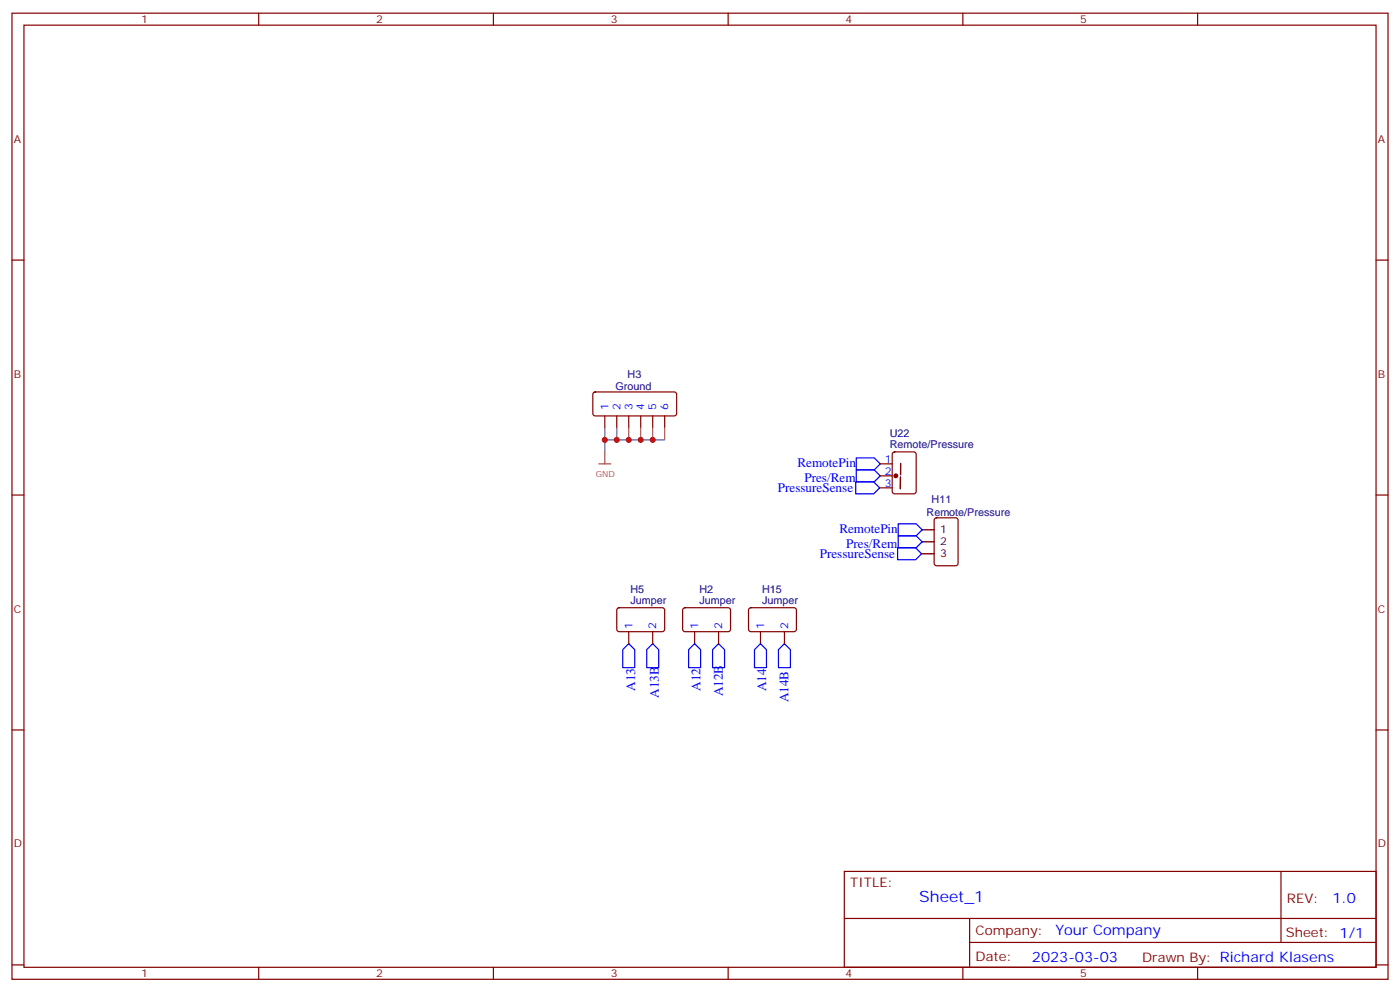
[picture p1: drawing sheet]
<svg xmlns="http://www.w3.org/2000/svg" width="412mm" height="292mm" viewBox="0 0 412 292" stroke-linecap="round" stroke-linejoin="round" font-family="sans-serif">
<g fill="none" stroke="#870000" stroke-width=".35">
<path d="M3.5 3.9h405.4v284.3h-405.4zM7.1 7.4h398.2v277.3h-398.2zM76.2 3.9v3.5M145.3 3.9v3.5M214.5 3.9v3.5M283.6 3.9v3.5M352.8 3.9v3.5M3.5 76.6h3.6M405.3 76.6h3.6M174.9 115.6l.4-.2h23.6l.4 .7v5.9l-.7 .4-23.5-.1-.5-.6v-5.6zM178.2 122.4v3.5M181.7 122.4v3.5"/>
<path d="M185.2 122.4v3.5M188.7 122.4v3.5M192.3 122.4v3.5M195.8 122.4v3.5M259.3 136.5h3.5M263.1 133.2l.4-.2h5.7l.6 .4 .1 11.2-.5 .7h-5.9l-.6-.4-.1-11.2zM265.3 136.4v3.4zM3.5 145.7h3.6M259.3 143.6h3.5M259.3 140.1h3.5M275.4 152.6l.5-.2h5.6l.7 .4v13l-.4 .7h-5.9l-.7-.5v-12.9zM405.3 145.7h3.6"/>
<path d="M181.9 179.1l.5-.2h13l.4 .7-.1 5.9-.6 .4-13-.1-.4-.6v-5.6zM201.3 179.1l.5-.2h13l.4 .7-.1 5.9-.6 .4-13-.1-.4-.6v-5.6zM220.7 179.1l.5-.2h13l.4 .7-.1 5.9-.6 .4-13-.1-.4-.6v-5.6zM185.2 185.9v3.5M192.3 185.9v3.5M204.6 185.9v3.5M211.7 185.9v3.5M224 185.9v3.5M231.1 185.9v3.5M3.5 214.8h3.6M405.3 214.8h3.6M248.7 256.5h156.6v28.2h-156.6z"/>
<path d="M377.3 256.5v20.9M248.7 270.3h156.5M285.6 277.4h119.6M285.6 270.3v14.1M3.5 284h3.6M76.2 284.7v3.5M145.3 284.7v3.5M214.5 284.7v3.5M283.6 284.7v3.5M352.8 284.7v3.5M405.3 284h3.6"/>
</g>
<path d="M252.2 138.3h5.3l1.8 1.8-1.8 1.7h-5.3zM252.2 134.8h5.3l1.8 1.7-1.8 1.8h-5.3zM252.1 141.8h5.3l1.7 1.8-1.7 1.7h-5.3zM264.6 154.2h5.3l1.7 1.7-1.7 1.8h-5.3zM264.6 157.7h5.3l1.7 1.8-1.7 1.7h-5.3zM264.4 161.2h5.3l1.8 1.8-1.8 1.7h-5.3zM185.2 189.4l1.8 1.8v5.3h-3.6v-5.3zM192.3 189.4l1.7 1.8v5.3h-3.5v-5.3zM204.6 189.4l1.8 1.8v5.3h-3.6v-5.3zM211.7 189.4l1.7 1.8v5.3h-3.5v-5.3zM224 189.4l1.8 1.8v5.3h-3.6v-5.3zM231.1 189.4l1.7 1.8v5.3h-3.5v-5.3z" fill="none" stroke="#00f" stroke-width=".35"/>
<path d="M178.2 125.9v3.6h3.5M178.2 129.5v3.5M181.7 125.9v3.6h14.1v-3.6M185.2 125.9v3.6M188.7 125.9v3.6M192.3 125.9v3.6" fill="none" stroke="#4aa64a" stroke-width=".35"/>
<path d="M176.4 136.5h3.5M178.2 133v3.5" fill="none" stroke="#a64a4a" stroke-width=".35"/>
<circle cx="263.9" cy="140.1" r=".35" fill="none" stroke="#000" stroke-width=".71"/>
<path d="M265.3 140.4l-.1 3.5zM271.6 155.9h3.6M271.6 159.5h3.6M271.6 163h3.6" fill="none" stroke="#000" stroke-width=".35"/>
<g fill="#c00">
<circle cx="178.2" cy="129.5" r=".88"/>
<circle cx="192.3" cy="129.5" r=".88"/>
<circle cx="188.7" cy="129.5" r=".88"/>
<circle cx="185.2" cy="129.5" r=".88"/>
<circle cx="181.7" cy="129.5" r=".88"/>
</g>
<text font-size="4.6" fill="#00f" x="270.8" y="265.5">Sheet_1</text>
<g font-size="4.2" fill="#00f">
<text x="392.5" y="265.7">1.0</text>
<text x="310.9" y="275.3">Your Company</text>
<text x="304" y="283.1">2023-03-03</text>
</g>
<g font-size="3.9" fill="#00f">
<text x="234.9" y="137.4">RemotePin</text>
<text x="236.9" y="141.8">Pres/Rem</text>
<text x="229.1" y="144.8">PressureSense</text>
<text x="247.2" y="156.8">RemotePin</text>
<text x="249.3" y="161.2">Pres/Rem</text>
<text x="241.5" y="164.2">PressureSense</text>
<text x="187.1" y="203.4" transform="rotate(-90 187.1 203.4)">A13</text>
<text x="206.3" y="203.3" transform="rotate(-90 206.3 203.3)">A12</text>
<text x="225.7" y="203.4" transform="rotate(-90 225.7 203.4)">A14</text>
<text x="194" y="205.3" transform="rotate(-90 194 205.3)">A13B</text>
<text x="212.9" y="204.9" transform="rotate(-90 212.9 204.9)">A12B</text>
<text x="232.3" y="206.7" transform="rotate(-90 232.3 206.7)">A14B</text>
</g>
<g font-size="3.9" fill="#800">
<text x="250.5" y="261.1">TITLE:</text>
<text x="379.1" y="265.7">REV:</text>
<text x="287.4" y="275.3">Company:</text>
<text x="378.7" y="275.9">Sheet: 1/1</text>
<text x="287.4" y="282.9">Date:</text>
<text x="336.4" y="283">Drawn By: Richard Klasens</text>
</g>
<g font-size="3.2" fill="#800">
<text x="41.6" y="6.9">1</text>
<text x="110.8" y="6.9">2</text>
<text x="179.9" y="6.9">3</text>
<text x="249.1" y="6.9">4</text>
<text x="318.2" y="6.9">5</text>
<text x="4.1" y="42">A</text>
<text x="405.9" y="42">A</text>
<text x="4.1" y="111.1">B</text>
<text x="405.9" y="111.1">B</text>
<text x="4.1" y="180.3">C</text>
<text x="405.9" y="180.3">C</text>
<text x="4.1" y="249.4">D</text>
<text x="405.9" y="249.4">D</text>
<text x="41.6" y="287.7">1</text>
<text x="110.8" y="287.7">2</text>
<text x="179.9" y="287.7">3</text>
<text x="249.1" y="287.7">4</text>
<text x="318.2" y="287.7">5</text>
</g>
<g font-size="3.2" fill="#000080">
<text x="184.9" y="111.1">H3</text>
<text x="181.3" y="114.7">Ground</text>
<text x="262.1" y="131.9">Remote/Pressure</text>
<text x="262.1" y="128.8">U22</text>
<text x="274.4" y="148.2">H11</text>
<text x="272.9" y="151.8">Remote/Pressure</text>
<text x="185.7" y="177.8">Jumper</text>
<text x="185.7" y="174.6">H5</text>
<text x="206" y="177.8">Jumper</text>
<text x="206" y="174.6">H2</text>
<text x="224.5" y="177.8">Jumper</text>
<text x="224.5" y="174.6">H15</text>
</g>
<g font-size="3.2" fill="#00f">
<text x="179.2" y="120.6" transform="rotate(-90 179.2 120.6)">1</text>
<text x="182.7" y="120.6" transform="rotate(-90 182.7 120.6)">2</text>
<text x="186.3" y="120.6" transform="rotate(-90 186.3 120.6)">3</text>
<text x="189.8" y="120.6" transform="rotate(-90 189.8 120.6)">4</text>
<text x="193.3" y="120.6" transform="rotate(-90 193.3 120.6)">5</text>
<text x="196.8" y="120.6" transform="rotate(-90 196.8 120.6)">6</text>
<text x="260.6" y="136.2">1</text>
<text x="260.6" y="143.2">3</text>
<text x="260.6" y="139.7">2</text>
<text x="186.3" y="185.2" transform="rotate(-90 186.3 185.2)">1</text>
<text x="193.3" y="185.2" transform="rotate(-90 193.3 185.2)">2</text>
<text x="205.7" y="185.2" transform="rotate(-90 205.7 185.2)">1</text>
<text x="212.7" y="185.2" transform="rotate(-90 212.7 185.2)">2</text>
<text x="225.1" y="185.2" transform="rotate(-90 225.1 185.2)">1</text>
<text x="232.1" y="185.2" transform="rotate(-90 232.1 185.2)">2</text>
</g>
<g font-size="3.2">
<text x="276.9" y="157">1</text>
<text x="276.9" y="160.5">2</text>
<text x="276.9" y="164">3</text>
</g>
<text font-size="2.5" fill="#a54b4b" x="175.5" y="140.4">GND</text>
</svg>
